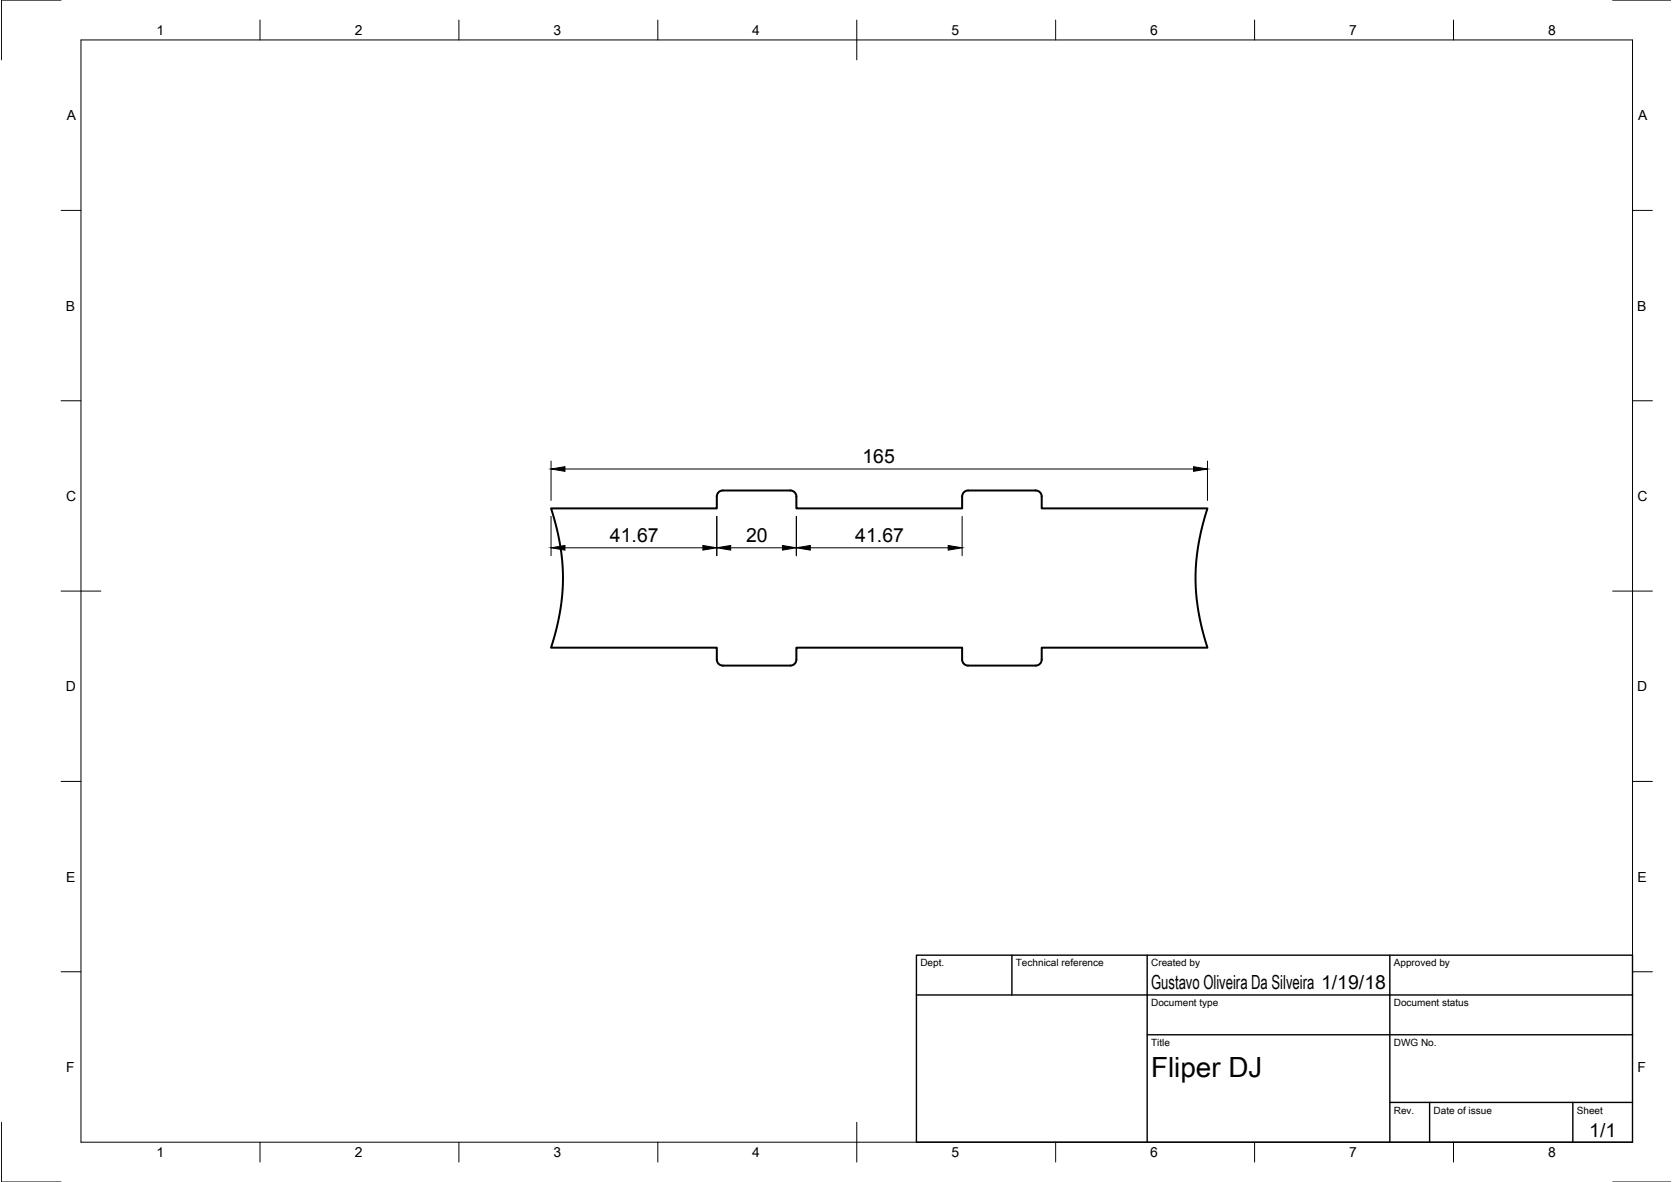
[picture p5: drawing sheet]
<svg xmlns="http://www.w3.org/2000/svg" width="420mm" height="297mm" viewBox="0 0 420 297" stroke-linecap="round" stroke-linejoin="round" font-family="sans-serif">
<path d="M138.5 127.7h41.6v-3a1.5 1.5 0 0 1 1.5-1.5h17a1.5 1.5 0 0 1 1.5 1.5v3h41.7v-3a1.5 1.5 0 0 1 1.5-1.5h16.9a1.5 1.5 0 0 1 1.5 1.5v3h41.7l-1.3 4.7-1 4.3-.5 4.4-.2 4.1 .2 4.1 .5 4.4 1 4.4 1.3 4.6h-41.7v3a1.5 1.5 0 0 1-1.5 1.5h-16.9a1.5 1.5 0 0 1-1.5-1.5v-3h-41.7v3a1.5 1.5 0 0 1-1.5 1.5h-17a1.5 1.5 0 0 1-1.5-1.5v-3h-41.6l1.3-4.6 .9-4.4 .6-4.4 .2-4.1-.2-4.1-.6-4.4-.9-4.3z" fill="none" stroke="#000" stroke-width=".5"/>
<g fill="none" stroke="#000" stroke-width=".25">
<path d="M.4 .2v14.8M20.3 10h389.9v276.9h-389.9zM65.3 5v5M115.3 5v5M165.3 5v5M215.3 5v10M265.3 5v5M315.2 5v5M365.2 5v5M15.3 52.9h5M410.2 52.9h5M15.3 100.7h5"/>
<path d="M138.5 115.8v9.9M142 117.8h157.9M303.4 115.8v9.9M410.2 100.7h5M138.5 129.7v9.9M142 137.6h34.6M180.1 129.7v9.9M183.6 137.6h13M200.1 129.7v9.9M203.6 137.6h34.7M241.8 129.7v9.9M15.3 148.5h10"/>
<path d="M405.2 148.5h10M15.3 196.3h5M410.2 196.3h5M15.3 244.1h5M410.2 244.1h5M.4 281.9v15h14.9M65.3 286.9v5M115.3 286.9v5M165.3 286.9v5M215.3 281.9v10M265.3 286.9v5M315.2 286.9v5"/>
<path d="M365.2 286.9v5M405.2 296.9h14.7"/>
</g>
<path d="M230.3 239.9h179.9v47h-179.9zM254.3 239.9v10M288.2 239.9v47M349.2 239.9v47M230.3 249.9h179.9M288.2 259.9h122M349.2 276.9h61M359.2 276.9v10M395.2 276.9v10" fill="none" stroke="#000" stroke-width=".35"/>
<path d="M138.5 117.8l3.5-.6v1.2zM299.9 117.2l3.5 .6-3.5 .6zM138.5 137.6l3.5-.6v1.2zM176.6 137l3.5 .6-3.5 .6zM180.1 137.6l3.5-.6v1.2zM196.6 137l3.5 .6-3.5 .6zM200.1 137.6l3.5-.6v1.2zM238.3 137l3.5 .6-3.5 .6z" fill="#000" stroke="#000" stroke-width=".25"/>
<text font-size="7" x="289.2" y="270.4">Fliper DJ</text>
<g font-size="4.9">
<text x="216.7" y="116.3">165</text>
<text x="153.3" y="136.1">41.67</text>
<text x="187.5" y="136.1">20</text>
<text x="214.9" y="136.1">41.67</text>
<text x="289.2" y="248.4">Gustavo Oliveira Da Silveira 1/19/18</text>
<text x="399.3" y="285.5">1/1</text>
</g>
<g font-size="3.5">
<text x="39.3" y="8.8">1</text>
<text x="89.1" y="8.8">2</text>
<text x="139.1" y="8.8">3</text>
<text x="189" y="8.8">4</text>
<text x="239.1" y="8.8">5</text>
<text x="289" y="8.8">6</text>
<text x="339" y="8.8">7</text>
<text x="389" y="8.8">8</text>
<text x="16.8" y="30.2">A</text>
<text x="411.6" y="30.2">A</text>
<text x="16.5" y="78">B</text>
<text x="411.4" y="78">B</text>
<text x="16.6" y="125.8">C</text>
<text x="411.4" y="125.8">C</text>
<text x="16.5" y="173.6">D</text>
<text x="411.4" y="173.6">D</text>
<text x="16.6" y="221.5">E</text>
<text x="411.4" y="221.5">E</text>
<text x="16.6" y="269.3">F</text>
<text x="411.4" y="269.3">F</text>
<text x="39.3" y="290.7">1</text>
<text x="89.1" y="290.7">2</text>
<text x="139.1" y="290.7">3</text>
<text x="189" y="290.7">4</text>
<text x="239.1" y="290.7">5</text>
<text x="289" y="290.7">6</text>
<text x="339" y="290.7">7</text>
<text x="389" y="290.7">8</text>
</g>
<g font-size="2.5">
<text x="231.3" y="242.7">Dept.</text>
<text x="255.3" y="242.7">Technical reference</text>
<text x="289.2" y="242.7">Created by</text>
<text x="350.2" y="242.7">Approved by</text>
<text x="289.2" y="252.7">Document type</text>
<text x="350.2" y="252.7">Document status</text>
<text x="289.2" y="262.7">Title</text>
<text x="350.2" y="262.7">DWG No.</text>
<text x="350.2" y="279.7">Rev.</text>
<text x="360.2" y="279.7">Date of issue</text>
<text x="396.2" y="279.7">Sheet</text>
</g>
</svg>
